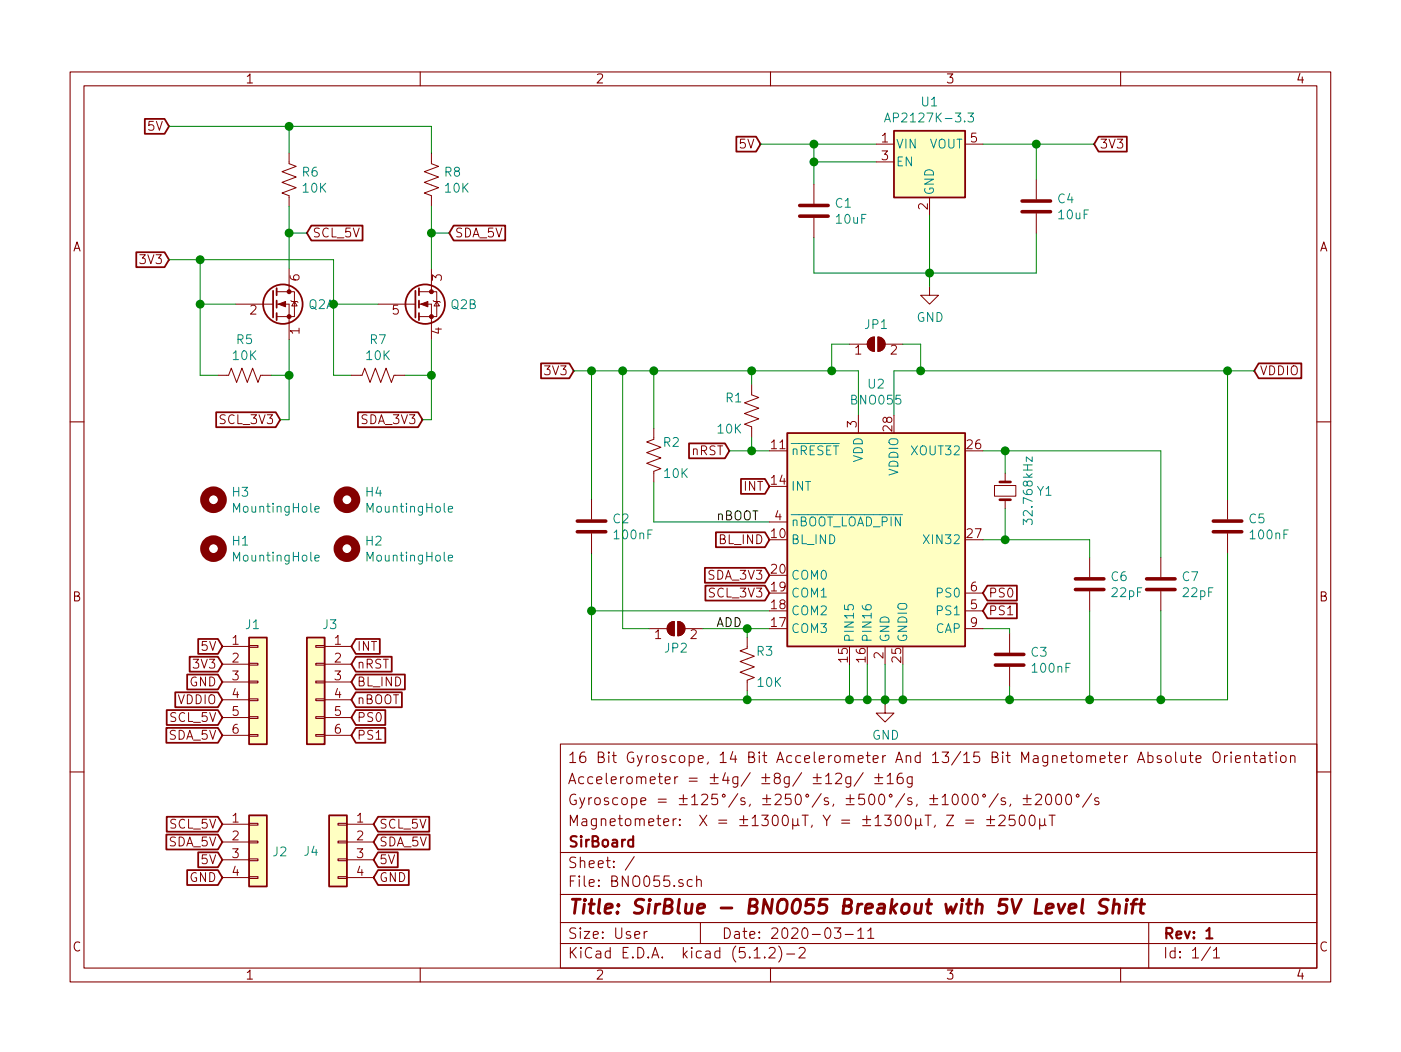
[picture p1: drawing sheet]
EESchema Schematic File Version 4
LIBS:BNO055-cache
EELAYER 29 0
EELAYER END
$Descr User 7874 5906
encoding utf-8
Sheet 1 1
Title "SirBlue - BNO055 Breakout with 5V Level Shift"
Date "2020-03-11"
Rev "1"
Comp "SirBoard"
Comment1 "Magnetometer:  X = ±1300μT, Y = ±1300μT, Z = ±2500μT"
Comment2 "Gyroscope = ±125°/s, ±250°/s, ±500°/s, ±1000°/s, ±2000°/s"
Comment3 "Accelerometer = ±4g/ ±8g/ ±12g/ ±16g"
Comment4 "16 Bit Gyroscope, 14 Bit Accelerometer And 13/15 Bit Magnetometer Absolute Orientation"
$EndDescr
Wire Wire Line
	4575 1325 4575 1525
Wire Wire Line
	4575 1525 5225 1525
Connection ~ 5225 1525
Wire Wire Line
	4925 800  4575 800 
Wire Wire Line
	4575 800  4575 900 
Wire Wire Line
	4575 900  4925 900 
Wire Wire Line
	4575 900  4575 1025
Connection ~ 4575 900 
Wire Wire Line
	5525 800  5825 800 
Wire Wire Line
	5825 800  5825 1000
Text GLabel 4275 800  0    50   Input ~ 0
5V
Wire Wire Line
	4275 800  4575 800 
Connection ~ 4575 800 
Text GLabel 6150 800  2    50   Input ~ 0
3V3
Connection ~ 5825 800 
$Comp
L power:GND #PWR0101
U 1 1
P 5225 1600
F 0 "#PWR0101" H 5225 1350 50  0001 C CNN
F 1 "GND" H 5229 1428 50  0000 C CNN
F 2 "" H 5225 1600 50  0001 C CNN
F 3 "" H 5225 1600 50  0001 C CNN
	1    5225 1600
	1    0    0    -1  
$EndComp
Wire Wire Line
	5225 1600 5225 1525
Text GLabel 950  700  0    50   Input ~ 0
5V
Wire Wire Line
	5825 1525 5225 1525
Wire Wire Line
	5825 1300 5825 1525
$Comp
L Regulator_Linear:AP2127K-3.3 U1
U 1 1
P 5225 900
F 0 "U1" H 5225 1240 50  0000 C CNN
F 1 "AP2127K-3.3" H 5225 1150 50  0000 C CNN
F 2 "Package_TO_SOT_SMD:SOT-23-5" H 5225 1225 50  0001 C CNN
F 3 "https://www.diodes.com/assets/Datasheets/AP2127.pdf" H 5225 1000 50  0001 C CNN
F 4 "C156285" H 5225 900 50  0001 C CNN "Part"
	1    5225 900 
	1    0    0    -1  
$EndComp
Wire Wire Line
	5225 1200 5225 1525
Text GLabel 950  1450 0    50   Input ~ 0
3V3
Text GLabel 1575 2350 0    50   Input ~ 0
SCL_3V3
Text GLabel 2375 2350 0    50   Input ~ 0
SDA_3V3
Text GLabel 1725 1300 2    50   Input ~ 0
SCL_5V
Text GLabel 2525 1300 2    50   Input ~ 0
SDA_5V
Text GLabel 1250 3725 0    50   Input ~ 0
3V3
Text GLabel 1250 3625 0    50   Input ~ 0
5V
$Comp
L Mechanical:MountingHole H4
U 1 1
P 1950 2800
F 0 "H4" H 2050 2845 50  0000 L CNN
F 1 "MountingHole" H 2050 2755 50  0000 L CNN
F 2 "SirBoardLibrary:MountingHole_M2.5_SirBoard" H 1950 2800 50  0001 C CNN
F 3 "~" H 1950 2800 50  0001 C CNN
	1    1950 2800
	1    0    0    -1  
$EndComp
$Comp
L Mechanical:MountingHole H3
U 1 1
P 1200 2800
F 0 "H3" H 1300 2845 50  0000 L CNN
F 1 "MountingHole" H 1300 2755 50  0000 L CNN
F 2 "SirBoardLibrary:MountingHole_M2.5_SirBoard" H 1200 2800 50  0001 C CNN
F 3 "~" H 1200 2800 50  0001 C CNN
	1    1200 2800
	1    0    0    -1  
$EndComp
Text GLabel 1250 3825 0    50   Input ~ 0
GND
Wire Wire Line
	5825 800  6150 800 
$Comp
L Mechanical:MountingHole H2
U 1 1
P 1950 3075
F 0 "H2" H 2050 3120 50  0000 L CNN
F 1 "MountingHole" H 2050 3030 50  0000 L CNN
F 2 "SirBoardLibrary:MountingHole_M2.5_SirBoard" H 1950 3075 50  0001 C CNN
F 3 "~" H 1950 3075 50  0001 C CNN
	1    1950 3075
	1    0    0    -1  
$EndComp
$Comp
L Mechanical:MountingHole H1
U 1 1
P 1200 3075
F 0 "H1" H 1300 3120 50  0000 L CNN
F 1 "MountingHole" H 1300 3030 50  0000 L CNN
F 2 "SirBoardLibrary:MountingHole_M2.5_SirBoard" H 1200 3075 50  0001 C CNN
F 3 "~" H 1200 3075 50  0001 C CNN
	1    1200 3075
	1    0    0    -1  
$EndComp
$Comp
L Device:C C1
U 1 1
P 4575 1175
F 0 "C1" H 4690 1220 50  0000 L CNN
F 1 "10uF" H 4690 1130 50  0000 L CNN
F 2 "Capacitor_SMD:C_0805_2012Metric" H 4613 1025 50  0001 C CNN
F 3 "~" H 4575 1175 50  0001 C CNN
F 4 "C95841" H 4575 1175 50  0001 C CNN "Part"
	1    4575 1175
	1    0    0    -1  
$EndComp
$Comp
L Device:Q_DUAL_NMOS_S1G1D2S2G2D1 Q2
U 1 1
P 1525 1700
F 0 "Q2" H 1731 1700 50  0000 L CNN
F 1 "BSS138DW" H 1730 1655 50  0001 L CNN
F 2 "Package_TO_SOT_SMD:SOT-363_SC-70-6" H 1725 1700 50  0001 C CNN
F 3 "~" H 1725 1700 50  0001 C CNN
	1    1525 1700
	1    0    0    -1  
$EndComp
$Comp
L Device:Q_DUAL_NMOS_S1G1D2S2G2D1 Q2
U 2 1
P 2325 1700
F 0 "Q2" H 2530 1700 50  0000 L CNN
F 1 "BSS138DW" H 2530 1655 50  0001 L CNN
F 2 "Package_TO_SOT_SMD:SOT-363_SC-70-6" H 2525 1700 50  0001 C CNN
F 3 "~" H 2525 1700 50  0001 C CNN
	2    2325 1700
	1    0    0    -1  
$EndComp
$Comp
L Device:R_US R6
U 1 1
P 1625 1000
F 0 "R6" H 1693 1045 50  0000 L CNN
F 1 "10K" H 1693 955 50  0000 L CNN
F 2 "Resistor_SMD:R_0603_1608Metric" V 1665 990 50  0001 C CNN
F 3 "~" H 1625 1000 50  0001 C CNN
F 4 "C99198" H 1625 1000 50  0001 C CNN "Part"
	1    1625 1000
	1    0    0    -1  
$EndComp
$Comp
L Device:R_US R8
U 1 1
P 2425 1000
F 0 "R8" H 2493 1045 50  0000 L CNN
F 1 "10K" H 2493 955 50  0000 L CNN
F 2 "Resistor_SMD:R_0603_1608Metric" V 2465 990 50  0001 C CNN
F 3 "~" H 2425 1000 50  0001 C CNN
F 4 "C99198" H 2425 1000 50  0001 C CNN "Part"
	1    2425 1000
	1    0    0    -1  
$EndComp
$Comp
L Device:R_US R5
U 1 1
P 1375 2100
F 0 "R5" V 1172 2100 50  0000 C CNN
F 1 "10K" V 1262 2100 50  0000 C CNN
F 2 "Resistor_SMD:R_0603_1608Metric" V 1415 2090 50  0001 C CNN
F 3 "~" H 1375 2100 50  0001 C CNN
F 4 "C99198" V 1375 2100 50  0001 C CNN "Part"
	1    1375 2100
	0    1    1    0   
$EndComp
Wire Wire Line
	2425 700  2425 850 
Wire Wire Line
	1625 850  1625 700 
Wire Wire Line
	2425 1150 2425 1300
Wire Wire Line
	1325 1700 1125 1700
Wire Wire Line
	1125 1700 1125 2100
Wire Wire Line
	1125 2100 1225 2100
Wire Wire Line
	1525 2100 1625 2100
Wire Wire Line
	1625 2100 1625 1900
Wire Wire Line
	1975 2100 1875 2100
Wire Wire Line
	1875 2100 1875 1700
Wire Wire Line
	1875 1700 2125 1700
Wire Wire Line
	2275 2100 2425 2100
Wire Wire Line
	2425 2100 2425 1900
Wire Wire Line
	2425 700  1625 700 
Wire Wire Line
	1125 1450 1125 1700
Connection ~ 1125 1700
Wire Wire Line
	1625 1150 1625 1300
Wire Wire Line
	1125 1450 1875 1450
Wire Wire Line
	1875 1450 1875 1700
Connection ~ 1875 1700
Wire Wire Line
	2425 2100 2425 2350
Wire Wire Line
	2425 2350 2375 2350
Connection ~ 2425 2100
Wire Wire Line
	1625 2100 1625 2350
Wire Wire Line
	1625 2350 1575 2350
Connection ~ 1625 2100
Connection ~ 2425 1300
Wire Wire Line
	2425 1300 2425 1500
Wire Wire Line
	1725 1300 1625 1300
Connection ~ 1625 1300
Wire Wire Line
	1625 1300 1625 1500
Wire Wire Line
	2425 1300 2525 1300
$Comp
L Device:R_US R7
U 1 1
P 2125 2100
F 0 "R7" V 1922 2100 50  0000 C CNN
F 1 "10K" V 2012 2100 50  0000 C CNN
F 2 "Resistor_SMD:R_0603_1608Metric" V 2165 2090 50  0001 C CNN
F 3 "~" H 2125 2100 50  0001 C CNN
F 4 "C99198" V 2125 2100 50  0001 C CNN "Part"
	1    2125 2100
	0    1    1    0   
$EndComp
$Comp
L Device:C C4
U 1 1
P 5825 1150
F 0 "C4" H 5940 1195 50  0000 L CNN
F 1 "10uF" H 5940 1105 50  0000 L CNN
F 2 "Capacitor_SMD:C_0805_2012Metric" H 5863 1000 50  0001 C CNN
F 3 "~" H 5825 1150 50  0001 C CNN
F 4 "C95841" H 5825 1150 50  0001 C CNN "Part"
	1    5825 1150
	1    0    0    -1  
$EndComp
$Comp
L Connector_Generic:Conn_01x06 J1
U 1 1
P 1450 3825
F 0 "J1" H 1375 4150 50  0000 L CNN
F 1 "Conn_01x06" H 1529 3727 50  0001 L CNN
F 2 "Connector_PinHeader_2.54mm:PinHeader_1x06_P2.54mm_Vertical" H 1450 3825 50  0001 C CNN
F 3 "~" H 1450 3825 50  0001 C CNN
	1    1450 3825
	1    0    0    -1  
$EndComp
$Comp
L Connector_Generic:Conn_01x06 J3
U 1 1
P 1775 3825
F 0 "J3" H 1694 4150 50  0000 C CNN
F 1 "Conn_01x06" H 1854 3727 50  0001 L CNN
F 2 "Connector_PinHeader_2.54mm:PinHeader_1x06_P2.54mm_Vertical" H 1775 3825 50  0001 C CNN
F 3 "~" H 1775 3825 50  0001 C CNN
	1    1775 3825
	-1   0    0    -1  
$EndComp
Text GLabel 1250 4025 0    50   Input ~ 0
SCL_5V
Text GLabel 1250 4125 0    50   Input ~ 0
SDA_5V
Text GLabel 1250 3925 0    50   Input ~ 0
VDDIO
$Comp
L Connector_Generic:Conn_01x04 J2
U 1 1
P 1450 4725
F 0 "J2" H 1529 4672 50  0000 L CNN
F 1 "Conn_01x04" H 1529 4627 50  0001 L CNN
F 2 "SirBoardLibrary:SirBlue_Connector" H 1450 4725 50  0001 C CNN
F 3 "~" H 1450 4725 50  0001 C CNN
F 4 "C160404" H 1450 4725 50  0001 C CNN "Part"
	1    1450 4725
	1    0    0    -1  
$EndComp
$Comp
L Connector_Generic:Conn_01x04 J4
U 1 1
P 1900 4725
F 0 "J4" H 2050 4675 50  0000 C CNN
F 1 "Conn_01x04" H 1979 4627 50  0001 L CNN
F 2 "SirBoardLibrary:SirBlue_Connector" H 1900 4725 50  0001 C CNN
F 3 "~" H 1900 4725 50  0001 C CNN
F 4 "C160404" H 1900 4725 50  0001 C CNN "Part"
	1    1900 4725
	-1   0    0    -1  
$EndComp
Text GLabel 1250 4825 0    50   Input ~ 0
5V
Text GLabel 1250 4925 0    50   Input ~ 0
GND
Text GLabel 1250 4625 0    50   Input ~ 0
SCL_5V
Text GLabel 1250 4725 0    50   Input ~ 0
SDA_5V
Text GLabel 2100 4825 2    50   Input ~ 0
5V
Text GLabel 2100 4925 2    50   Input ~ 0
GND
Text GLabel 2100 4625 2    50   Input ~ 0
SCL_5V
Text GLabel 2100 4725 2    50   Input ~ 0
SDA_5V
$Comp
L Device:C C5
U 1 1
P 6900 2950
F 0 "C5" H 7015 2995 50  0000 L CNN
F 1 "100nF" H 7015 2905 50  0000 L CNN
F 2 "Capacitor_SMD:C_0603_1608Metric" H 6938 2800 50  0001 C CNN
F 3 "~" H 6900 2950 50  0001 C CNN
F 4 "C42998" H 6900 2950 50  0001 C CNN "Part"
	1    6900 2950
	1    0    0    -1  
$EndComp
Wire Wire Line
	5025 2075 5175 2075
$Comp
L Jumper:SolderJumper_2_Open JP1
U 1 1
P 4925 1925
F 0 "JP1" H 4925 2038 50  0000 C CNN
F 1 "SolderJumper_2_Open" H 4925 2038 50  0001 C CNN
F 2 "Jumper:SolderJumper-2_P1.3mm_Open_RoundedPad1.0x1.5mm" H 4925 1925 50  0001 C CNN
F 3 "~" H 4925 1925 50  0001 C CNN
	1    4925 1925
	1    0    0    -1  
$EndComp
Wire Wire Line
	5075 1925 5175 1925
Wire Wire Line
	5175 1925 5175 2075
Wire Wire Line
	4775 1925 4675 1925
Wire Wire Line
	4675 1925 4675 2075
Wire Wire Line
	4675 2075 4825 2075
Text GLabel 4325 3225 0    50   Input ~ 0
SDA_3V3
Text GLabel 4325 3325 0    50   Input ~ 0
SCL_3V3
Connection ~ 1625 700 
Connection ~ 1125 1450
Wire Wire Line
	950  700  1625 700 
Wire Wire Line
	950  1450 1125 1450
$Comp
L Device:R_US R1
U 1 1
P 4225 2300
F 0 "R1" H 4125 2375 50  0000 C CNN
F 1 "10K" H 4100 2200 50  0000 C CNN
F 2 "Resistor_SMD:R_0603_1608Metric" V 4265 2290 50  0001 C CNN
F 3 "~" H 4225 2300 50  0001 C CNN
F 4 "C99198" V 4225 2300 50  0001 C CNN "Part"
	1    4225 2300
	1    0    0    -1  
$EndComp
Connection ~ 4675 2075
Connection ~ 5175 2075
$Comp
L Jumper:SolderJumper_2_Open JP2
U 1 1
P 3800 3525
F 0 "JP2" H 3800 3638 50  0000 C CNN
F 1 "SolderJumper_2_Open" H 3800 3638 50  0001 C CNN
F 2 "Jumper:SolderJumper-2_P1.3mm_Open_RoundedPad1.0x1.5mm" H 3800 3525 50  0001 C CNN
F 3 "~" H 3800 3525 50  0001 C CNN
	1    3800 3525
	1    0    0    1   
$EndComp
Wire Wire Line
	4225 2075 4225 2150
Connection ~ 4225 2075
Wire Wire Line
	4225 2075 4675 2075
Wire Wire Line
	4225 2450 4225 2525
Wire Wire Line
	4225 2525 4325 2525
Text GLabel 4100 2525 0    50   Input ~ 0
nRST
Wire Wire Line
	4100 2525 4225 2525
Connection ~ 4225 2525
Text GLabel 4325 2725 0    50   Input ~ 0
INT
Wire Wire Line
	3325 2800 3325 2075
Wire Wire Line
	3325 3100 3325 3425
Wire Wire Line
	4325 3425 3325 3425
Wire Wire Line
	3325 3425 3325 3925
$Comp
L Device:C C3
U 1 1
P 5675 3700
F 0 "C3" H 5790 3745 50  0000 L CNN
F 1 "100nF" H 5790 3655 50  0000 L CNN
F 2 "Capacitor_SMD:C_0603_1608Metric" H 5713 3550 50  0001 C CNN
F 3 "~" H 5675 3700 50  0001 C CNN
F 4 "C42998" H 5675 3700 50  0001 C CNN "Part"
	1    5675 3700
	1    0    0    -1  
$EndComp
Wire Wire Line
	5525 3525 5675 3525
Wire Wire Line
	5675 3525 5675 3550
Wire Wire Line
	5675 3850 5675 3925
Wire Wire Line
	5675 3925 5075 3925
Wire Wire Line
	3325 3925 4200 3925
Wire Wire Line
	6900 2800 6900 2075
Wire Wire Line
	6900 3100 6900 3925
Connection ~ 5675 3925
$Comp
L Device:C C2
U 1 1
P 3325 2950
F 0 "C2" H 3440 2995 50  0000 L CNN
F 1 "100nF" H 3440 2905 50  0000 L CNN
F 2 "Capacitor_SMD:C_0603_1608Metric" H 3363 2800 50  0001 C CNN
F 3 "~" H 3325 2950 50  0001 C CNN
F 4 "C42998" H 3325 2950 50  0001 C CNN "Part"
	1    3325 2950
	1    0    0    -1  
$EndComp
Wire Wire Line
	3675 2700 3675 2925
Wire Wire Line
	3325 2075 3500 2075
Wire Wire Line
	3675 2075 4225 2075
Connection ~ 3675 2075
Wire Wire Line
	3675 2400 3675 2075
$Comp
L Device:R_US R2
U 1 1
P 3675 2550
F 0 "R2" H 3575 2625 50  0000 C CNN
F 1 "10K" H 3550 2450 50  0000 C CNN
F 2 "Resistor_SMD:R_0603_1608Metric" V 3715 2540 50  0001 C CNN
F 3 "~" H 3675 2550 50  0001 C CNN
F 4 "C99198" V 3675 2550 50  0001 C CNN "Part"
	1    3675 2550
	-1   0    0    -1  
$EndComp
Text Label 4025 2925 0    50   ~ 0
nBOOT
Wire Wire Line
	3675 2925 4325 2925
Text GLabel 4325 3025 0    50   Input ~ 0
BL_IND
$Comp
L Device:Crystal_Small Y1
U 1 1
P 5650 2750
F 0 "Y1" V 5650 2973 50  0000 C CNN
F 1 "32.768kHz" H 5650 2883 50  0000 C CNN
F 2 "Crystal:Crystal_SMD_EuroQuartz_EQ161-2Pin_3.2x1.5mm" H 5650 2750 50  0001 C CNN
F 3 "~" H 5650 2750 50  0001 C CNN
F 4 "C390740" V 5650 2750 50  0001 C CNN "Part"
	1    5650 2750
	0    1    1    0   
$EndComp
Wire Wire Line
	5525 2525 5650 2525
Wire Wire Line
	5650 2525 5650 2650
Wire Wire Line
	5650 2850 5650 3025
Wire Wire Line
	5650 3025 5525 3025
$Comp
L Device:C C6
U 1 1
P 6125 3275
F 0 "C6" H 6240 3320 50  0000 L CNN
F 1 "22pF" H 6240 3230 50  0000 L CNN
F 2 "Capacitor_SMD:C_0603_1608Metric" H 6163 3125 50  0001 C CNN
F 3 "~" H 6125 3275 50  0001 C CNN
F 4 "C42998" H 6125 3275 50  0001 C CNN "Part"
	1    6125 3275
	1    0    0    -1  
$EndComp
$Comp
L Device:C C7
U 1 1
P 6525 3275
F 0 "C7" H 6640 3320 50  0000 L CNN
F 1 "22pF" H 6640 3230 50  0000 L CNN
F 2 "Capacitor_SMD:C_0603_1608Metric" H 6563 3125 50  0001 C CNN
F 3 "~" H 6525 3275 50  0001 C CNN
F 4 "C42998" H 6525 3275 50  0001 C CNN "Part"
	1    6525 3275
	1    0    0    -1  
$EndComp
Wire Wire Line
	5650 2525 6525 2525
Wire Wire Line
	6525 2525 6525 3125
Connection ~ 5650 2525
Wire Wire Line
	5650 3025 6125 3025
Wire Wire Line
	6125 3025 6125 3125
Connection ~ 5650 3025
Wire Wire Line
	6125 3425 6125 3925
Wire Wire Line
	5675 3925 6125 3925
Wire Wire Line
	6525 3425 6525 3925
Wire Wire Line
	6525 3925 6125 3925
Connection ~ 6125 3925
Wire Wire Line
	5175 2075 6900 2075
Wire Wire Line
	6525 3925 6900 3925
Connection ~ 6525 3925
Connection ~ 3325 3425
Wire Wire Line
	4200 3875 4200 3925
Connection ~ 4200 3925
Wire Wire Line
	3650 3525 3500 3525
Wire Wire Line
	3500 3525 3500 2075
Connection ~ 3500 2075
Wire Wire Line
	3500 2075 3675 2075
Text GLabel 3225 2075 0    50   Input ~ 0
3V3
Wire Wire Line
	3225 2075 3325 2075
Connection ~ 3325 2075
Text GLabel 7050 2075 2    50   Input ~ 0
VDDIO
Wire Wire Line
	7050 2075 6900 2075
Connection ~ 6900 2075
$Comp
L power:GND #PWR0102
U 1 1
P 4975 3950
F 0 "#PWR0102" H 4975 3700 50  0001 C CNN
F 1 "GND" H 4979 3778 50  0000 C CNN
F 2 "" H 4975 3950 50  0001 C CNN
F 3 "" H 4975 3950 50  0001 C CNN
	1    4975 3950
	1    0    0    -1  
$EndComp
Wire Wire Line
	4975 3925 4975 3950
Wire Wire Line
	4200 3925 4775 3925
Wire Wire Line
	5025 2325 5025 2075
Wire Wire Line
	4825 2075 4825 2325
Connection ~ 4200 3525
Wire Wire Line
	4200 3525 4325 3525
Wire Wire Line
	4200 3525 4200 3575
Wire Wire Line
	3950 3525 4200 3525
$Comp
L Device:R_US R3
U 1 1
P 4200 3725
F 0 "R3" H 4100 3800 50  0000 C CNN
F 1 "10K" H 4075 3625 50  0000 C CNN
F 2 "Resistor_SMD:R_0603_1608Metric" V 4240 3715 50  0001 C CNN
F 3 "~" H 4200 3725 50  0001 C CNN
F 4 "C99198" V 4200 3725 50  0001 C CNN "Part"
	1    4200 3725
	-1   0    0    -1  
$EndComp
Wire Wire Line
	4775 3925 4775 3725
Text GLabel 1975 3725 2    50   Input ~ 0
nRST
Text GLabel 1975 3825 2    50   Input ~ 0
BL_IND
Text GLabel 1975 3925 2    50   Input ~ 0
nBOOT
$Comp
L SirBoard_Library:BNO055 U2
U 1 1
P 4925 3025
F 0 "U2" H 4925 3903 50  0000 C CNN
F 1 "BNO055" H 4925 3813 50  0000 C CNN
F 2 "Package_LGA:LGA-28_5.2x3.8mm_P0.5mm" H 5175 2375 50  0001 L CNN
F 3 "https://ae-bst.resource.bosch.com/media/_tech/media/datasheets/BST_BNO055_DS000_14.pdf" H 4925 3225 50  0001 C CNN
F 4 "C93216" H 4925 3025 50  0001 C CNN "Part"
	1    4925 3025
	1    0    0    -1  
$EndComp
Connection ~ 4775 3925
Wire Wire Line
	4775 3925 4875 3925
Wire Wire Line
	4875 3725 4875 3925
Connection ~ 4875 3925
Wire Wire Line
	4875 3925 4975 3925
Wire Wire Line
	4975 3925 4975 3725
Connection ~ 4975 3925
Wire Wire Line
	5075 3725 5075 3925
Connection ~ 5075 3925
Wire Wire Line
	4975 3925 5075 3925
Text Label 4025 3525 0    50   ~ 0
ADD
Text GLabel 1975 3625 2    50   Input ~ 0
INT
Text GLabel 5525 3325 2    50   Input ~ 0
PS0
Text GLabel 5525 3425 2    50   Input ~ 0
PS1
Text GLabel 1975 4025 2    50   Input ~ 0
PS0
Text GLabel 1975 4125 2    50   Input ~ 0
PS1
$EndSCHEMATC
